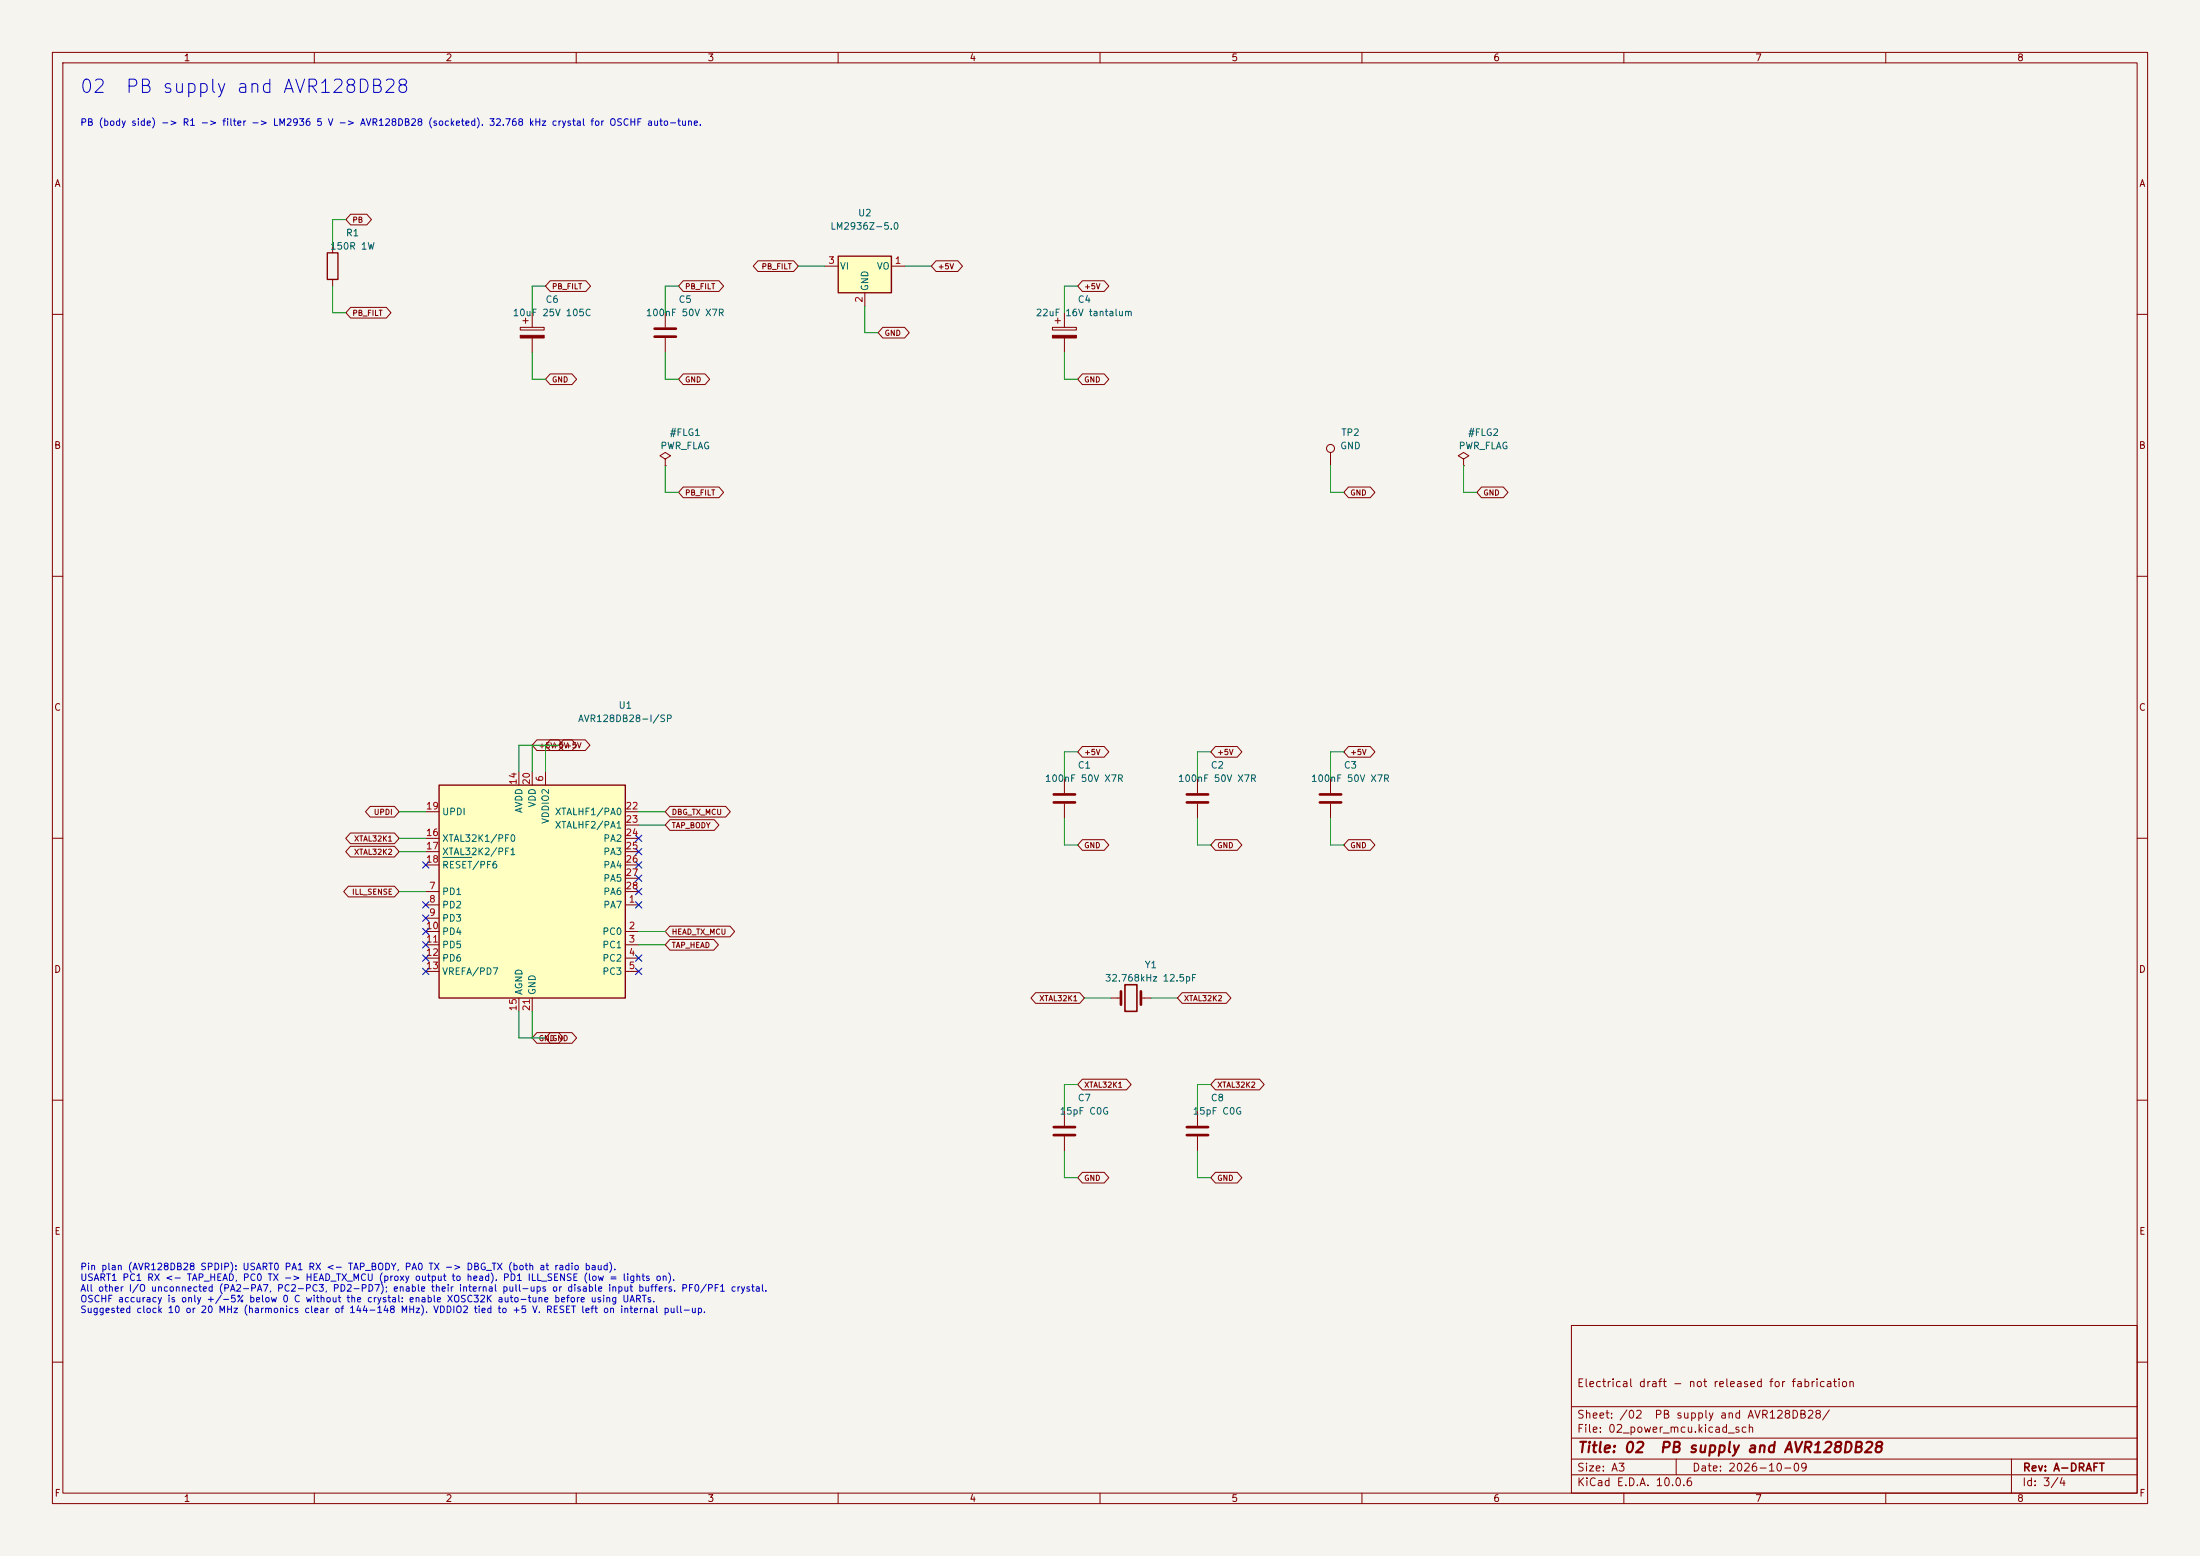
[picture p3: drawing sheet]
(kicad_sch (version 20250114) (generator eeschema) (generator_version "10.0") (paper "A3") (title_block (title "02  PB supply and AVR128DB28") (date "2026-10-09") (rev "A-DRAFT") (comment 1 "Electrical draft - not released for fabrication")) (lib_symbols (symbol "Kenwood_Proxy:Connector_TestPoint" (pin_numbers (hide yes)) (pin_names (offset 0.762) (hide yes)) (exclude_from_sim no) (in_bom yes) (on_board yes) (in_pos_files yes) (duplicate_pin_numbers_are_jumpers no) (property "Reference" "TP" (at 0 6.858 0) (show_name no) (do_not_autoplace no) (effects (font (size 1.27 1.27)))) (property "Value" "TestPoint" (at 0 5.08 0) (show_name no) (do_not_autoplace no) (effects (font (size 1.27 1.27)))) (property "Footprint" "" (at 5.08 0 0) (show_name no) (do_not_autoplace no) (hide yes) (effects (font (size 1.27 1.27)))) (property "Datasheet" "" (at 5.08 0 0) (show_name no) (do_not_autoplace no) (hide yes) (effects (font (size 1.27 1.27)))) (property "Description" "test point" (at 0 0 0) (show_name no) (do_not_autoplace no) (hide yes) (effects (font (size 1.27 1.27)))) (property "ki_keywords" "test point tp" (at 0 0 0) (show_name no) (do_not_autoplace no) (hide yes) (effects (font (size 1.27 1.27)))) (property "ki_fp_filters" "Pin* Test*" (at 0 0 0) (show_name no) (do_not_autoplace no) (hide yes) (effects (font (size 1.27 1.27)))) (symbol "Connector_TestPoint_0_1" (circle (center 0 3.302) (radius 0.762) (stroke (width 0) (type default)) (fill (type none)))) (symbol "Connector_TestPoint_1_1" (pin passive line (at 0 0 90) (length 2.54) (name "1" (effects (font (size 1.27 1.27)))) (number "1" (effects (font (size 1.27 1.27)))))) (embedded_fonts no)) (symbol "Kenwood_Proxy:Device_C" (pin_numbers (hide yes)) (pin_names (offset 0.254)) (exclude_from_sim no) (in_bom yes) (on_board yes) (in_pos_files yes) (duplicate_pin_numbers_are_jumpers no) (property "Reference" "C" (at 0.635 2.54 0) (show_name no) (do_not_autoplace no) (effects (font (size 1.27 1.27)) (justify left))) (property "Value" "C" (at 0.635 -2.54 0) (show_name no) (do_not_autoplace no) (effects (font (size 1.27 1.27)) (justify left))) (property "Footprint" "" (at 0.9652 -3.81 0) (show_name no) (do_not_autoplace no) (hide yes) (effects (font (size 1.27 1.27)))) (property "Datasheet" "" (at 0 0 0) (show_name no) (do_not_autoplace no) (hide yes) (effects (font (size 1.27 1.27)))) (property "Description" "Unpolarized capacitor" (at 0 0 0) (show_name no) (do_not_autoplace no) (hide yes) (effects (font (size 1.27 1.27)))) (property "ki_keywords" "cap capacitor" (at 0 0 0) (show_name no) (do_not_autoplace no) (hide yes) (effects (font (size 1.27 1.27)))) (property "ki_fp_filters" "C_*" (at 0 0 0) (show_name no) (do_not_autoplace no) (hide yes) (effects (font (size 1.27 1.27)))) (symbol "Device_C_0_1" (polyline (pts (xy -2.032 0.762) (xy 2.032 0.762)) (stroke (width 0.508) (type default)) (fill (type none))) (polyline (pts (xy -2.032 -0.762) (xy 2.032 -0.762)) (stroke (width 0.508) (type default)) (fill (type none)))) (symbol "Device_C_1_1" (pin passive line (at 0 3.81 270) (length 2.794) (name "" (effects (font (size 1.27 1.27)))) (number "1" (effects (font (size 1.27 1.27))))) (pin passive line (at 0 -3.81 90) (length 2.794) (name "" (effects (font (size 1.27 1.27)))) (number "2" (effects (font (size 1.27 1.27)))))) (embedded_fonts no)) (symbol "Kenwood_Proxy:Device_C_Polarized" (pin_numbers (hide yes)) (pin_names (offset 0.254)) (exclude_from_sim no) (in_bom yes) (on_board yes) (in_pos_files yes) (duplicate_pin_numbers_are_jumpers no) (property "Reference" "C" (at 0.635 2.54 0) (show_name no) (do_not_autoplace no) (effects (font (size 1.27 1.27)) (justify left))) (property "Value" "C_Polarized" (at 0.635 -2.54 0) (show_name no) (do_not_autoplace no) (effects (font (size 1.27 1.27)) (justify left))) (property "Footprint" "" (at 0.9652 -3.81 0) (show_name no) (do_not_autoplace no) (hide yes) (effects (font (size 1.27 1.27)))) (property "Datasheet" "" (at 0 0 0) (show_name no) (do_not_autoplace no) (hide yes) (effects (font (size 1.27 1.27)))) (property "Description" "Polarized capacitor" (at 0 0 0) (show_name no) (do_not_autoplace no) (hide yes) (effects (font (size 1.27 1.27)))) (property "ki_keywords" "cap capacitor" (at 0 0 0) (show_name no) (do_not_autoplace no) (hide yes) (effects (font (size 1.27 1.27)))) (property "ki_fp_filters" "CP_*" (at 0 0 0) (show_name no) (do_not_autoplace no) (hide yes) (effects (font (size 1.27 1.27)))) (symbol "Device_C_Polarized_0_1" (rectangle (start -2.286 0.508) (end 2.286 1.016) (stroke (width 0) (type default)) (fill (type none))) (polyline (pts (xy -1.778 2.286) (xy -0.762 2.286)) (stroke (width 0) (type default)) (fill (type none))) (polyline (pts (xy -1.27 2.794) (xy -1.27 1.778)) (stroke (width 0) (type default)) (fill (type none))) (rectangle (start 2.286 -0.508) (end -2.286 -1.016) (stroke (width 0) (type default)) (fill (type outline)))) (symbol "Device_C_Polarized_1_1" (pin passive line (at 0 3.81 270) (length 2.794) (name "" (effects (font (size 1.27 1.27)))) (number "1" (effects (font (size 1.27 1.27))))) (pin passive line (at 0 -3.81 90) (length 2.794) (name "" (effects (font (size 1.27 1.27)))) (number "2" (effects (font (size 1.27 1.27)))))) (embedded_fonts no)) (symbol "Kenwood_Proxy:Device_Crystal" (pin_numbers (hide yes)) (pin_names (offset 1.016) (hide yes)) (exclude_from_sim no) (in_bom yes) (on_board yes) (in_pos_files yes) (duplicate_pin_numbers_are_jumpers no) (property "Reference" "Y" (at 0 3.81 0) (show_name no) (do_not_autoplace no) (effects (font (size 1.27 1.27)))) (property "Value" "Crystal" (at 0 -3.81 0) (show_name no) (do_not_autoplace no) (effects (font (size 1.27 1.27)))) (property "Footprint" "" (at 0 0 0) (show_name no) (do_not_autoplace no) (hide yes) (effects (font (size 1.27 1.27)))) (property "Datasheet" "" (at 0 0 0) (show_name no) (do_not_autoplace no) (hide yes) (effects (font (size 1.27 1.27)))) (property "Description" "Two pin crystal" (at 0 0 0) (show_name no) (do_not_autoplace no) (hide yes) (effects (font (size 1.27 1.27)))) (property "ki_keywords" "quartz ceramic resonator oscillator" (at 0 0 0) (show_name no) (do_not_autoplace no) (hide yes) (effects (font (size 1.27 1.27)))) (property "ki_fp_filters" "Crystal*" (at 0 0 0) (show_name no) (do_not_autoplace no) (hide yes) (effects (font (size 1.27 1.27)))) (symbol "Device_Crystal_0_1" (polyline (pts (xy -2.54 0) (xy -1.905 0)) (stroke (width 0) (type default)) (fill (type none))) (polyline (pts (xy -1.905 -1.27) (xy -1.905 1.27)) (stroke (width 0.508) (type default)) (fill (type none))) (rectangle (start -1.143 2.54) (end 1.143 -2.54) (stroke (width 0.3048) (type default)) (fill (type none))) (polyline (pts (xy 1.905 -1.27) (xy 1.905 1.27)) (stroke (width 0.508) (type default)) (fill (type none))) (polyline (pts (xy 2.54 0) (xy 1.905 0)) (stroke (width 0) (type default)) (fill (type none)))) (symbol "Device_Crystal_1_1" (pin passive line (at -3.81 0 0) (length 1.27) (name "1" (effects (font (size 1.27 1.27)))) (number "1" (effects (font (size 1.27 1.27))))) (pin passive line (at 3.81 0 180) (length 1.27) (name "2" (effects (font (size 1.27 1.27)))) (number "2" (effects (font (size 1.27 1.27)))))) (embedded_fonts no)) (symbol "Kenwood_Proxy:Device_R" (pin_numbers (hide yes)) (pin_names (offset 0)) (exclude_from_sim no) (in_bom yes) (on_board yes) (in_pos_files yes) (duplicate_pin_numbers_are_jumpers no) (property "Reference" "R" (at 2.032 0 90) (show_name no) (do_not_autoplace no) (effects (font (size 1.27 1.27)))) (property "Value" "R" (at 0 0 90) (show_name no) (do_not_autoplace no) (effects (font (size 1.27 1.27)))) (property "Footprint" "" (at -1.778 0 90) (show_name no) (do_not_autoplace no) (hide yes) (effects (font (size 1.27 1.27)))) (property "Datasheet" "" (at 0 0 0) (show_name no) (do_not_autoplace no) (hide yes) (effects (font (size 1.27 1.27)))) (property "Description" "Resistor" (at 0 0 0) (show_name no) (do_not_autoplace no) (hide yes) (effects (font (size 1.27 1.27)))) (property "ki_keywords" "R res resistor" (at 0 0 0) (show_name no) (do_not_autoplace no) (hide yes) (effects (font (size 1.27 1.27)))) (property "ki_fp_filters" "R_*" (at 0 0 0) (show_name no) (do_not_autoplace no) (hide yes) (effects (font (size 1.27 1.27)))) (symbol "Device_R_0_1" (rectangle (start -1.016 -2.54) (end 1.016 2.54) (stroke (width 0.254) (type default)) (fill (type none)))) (symbol "Device_R_1_1" (pin passive line (at 0 3.81 270) (length 1.27) (name "" (effects (font (size 1.27 1.27)))) (number "1" (effects (font (size 1.27 1.27))))) (pin passive line (at 0 -3.81 90) (length 1.27) (name "" (effects (font (size 1.27 1.27)))) (number "2" (effects (font (size 1.27 1.27)))))) (embedded_fonts no)) (symbol "Kenwood_Proxy:MCU_Microchip_AVR_Dx_AVR128DB28x-xSP" (exclude_from_sim no) (in_bom yes) (on_board yes) (in_pos_files yes) (duplicate_pin_numbers_are_jumpers no) (symbol "MCU_Microchip_AVR_Dx_AVR128DB28x-xSP_0_1" (rectangle (start -17.78 20.32) (end 17.78 -20.32) (stroke (width 0.254) (type default)) (fill (type background)))) (symbol "MCU_Microchip_AVR_Dx_AVR128DB28x-xSP_1_1" (pin bidirectional line (at 20.32 -2.54 180) (length 2.54) (name "PA7" (effects (font (size 1.27 1.27)))) (number "1" (effects (font (size 1.27 1.27))))) (pin bidirectional line (at 20.32 -7.62 180) (length 2.54) (name "PC0" (effects (font (size 1.27 1.27)))) (number "2" (effects (font (size 1.27 1.27))))) (pin bidirectional line (at 20.32 -10.16 180) (length 2.54) (name "PC1" (effects (font (size 1.27 1.27)))) (number "3" (effects (font (size 1.27 1.27))))) (pin bidirectional line (at 20.32 -12.7 180) (length 2.54) (name "PC2" (effects (font (size 1.27 1.27)))) (number "4" (effects (font (size 1.27 1.27))))) (pin bidirectional line (at 20.32 -15.24 180) (length 2.54) (name "PC3" (effects (font (size 1.27 1.27)))) (number "5" (effects (font (size 1.27 1.27))))) (pin power_in line (at 2.54 22.86 270) (length 2.54) (name "VDDIO2" (effects (font (size 1.27 1.27)))) (number "6" (effects (font (size 1.27 1.27))))) (pin bidirectional line (at -20.32 0 0) (length 2.54) (name "PD1" (effects (font (size 1.27 1.27)))) (number "7" (effects (font (size 1.27 1.27))))) (pin bidirectional line (at -20.32 -2.54 0) (length 2.54) (name "PD2" (effects (font (size 1.27 1.27)))) (number "8" (effects (font (size 1.27 1.27))))) (pin bidirectional line (at -20.32 -5.08 0) (length 2.54) (name "PD3" (effects (font (size 1.27 1.27)))) (number "9" (effects (font (size 1.27 1.27))))) (pin bidirectional line (at -20.32 -7.62 0) (length 2.54) (name "PD4" (effects (font (size 1.27 1.27)))) (number "10" (effects (font (size 1.27 1.27))))) (pin bidirectional line (at -20.32 -10.16 0) (length 2.54) (name "PD5" (effects (font (size 1.27 1.27)))) (number "11" (effects (font (size 1.27 1.27))))) (pin bidirectional line (at -20.32 -12.7 0) (length 2.54) (name "PD6" (effects (font (size 1.27 1.27)))) (number "12" (effects (font (size 1.27 1.27))))) (pin bidirectional line (at -20.32 -15.24 0) (length 2.54) (name "VREFA/PD7" (effects (font (size 1.27 1.27)))) (number "13" (effects (font (size 1.27 1.27))))) (pin power_in line (at -2.54 22.86 270) (length 2.54) (name "AVDD" (effects (font (size 1.27 1.27)))) (number "14" (effects (font (size 1.27 1.27))))) (pin power_in line (at -2.54 -22.86 90) (length 2.54) (name "AGND" (effects (font (size 1.27 1.27)))) (number "15" (effects (font (size 1.27 1.27))))) (pin bidirectional line (at -20.32 10.16 0) (length 2.54) (name "XTAL32K1/PF0" (effects (font (size 1.27 1.27)))) (number "16" (effects (font (size 1.27 1.27))))) (pin bidirectional line (at -20.32 7.62 0) (length 2.54) (name "XTAL32K2/PF1" (effects (font (size 1.27 1.27)))) (number "17" (effects (font (size 1.27 1.27))))) (pin bidirectional line (at -20.32 5.08 0) (length 2.54) (name "~{RESET}/PF6" (effects (font (size 1.27 1.27)))) (number "18" (effects (font (size 1.27 1.27))))) (pin input line (at -20.32 15.24 0) (length 2.54) (name "UPDI" (effects (font (size 1.27 1.27)))) (number "19" (effects (font (size 1.27 1.27))))) (pin power_in line (at 0 22.86 270) (length 2.54) (name "VDD" (effects (font (size 1.27 1.27)))) (number "20" (effects (font (size 1.27 1.27))))) (pin power_in line (at 0 -22.86 90) (length 2.54) (name "GND" (effects (font (size 1.27 1.27)))) (number "21" (effects (font (size 1.27 1.27))))) (pin bidirectional line (at 20.32 15.24 180) (length 2.54) (name "XTALHF1/PA0" (effects (font (size 1.27 1.27)))) (number "22" (effects (font (size 1.27 1.27))))) (pin bidirectional line (at 20.32 12.7 180) (length 2.54) (name "XTALHF2/PA1" (effects (font (size 1.27 1.27)))) (number "23" (effects (font (size 1.27 1.27))))) (pin bidirectional line (at 20.32 10.16 180) (length 2.54) (name "PA2" (effects (font (size 1.27 1.27)))) (number "24" (effects (font (size 1.27 1.27))))) (pin bidirectional line (at 20.32 7.62 180) (length 2.54) (name "PA3" (effects (font (size 1.27 1.27)))) (number "25" (effects (font (size 1.27 1.27))))) (pin bidirectional line (at 20.32 5.08 180) (length 2.54) (name "PA4" (effects (font (size 1.27 1.27)))) (number "26" (effects (font (size 1.27 1.27))))) (pin bidirectional line (at 20.32 2.54 180) (length 2.54) (name "PA5" (effects (font (size 1.27 1.27)))) (number "27" (effects (font (size 1.27 1.27))))) (pin bidirectional line (at 20.32 0 180) (length 2.54) (name "PA6" (effects (font (size 1.27 1.27)))) (number "28" (effects (font (size 1.27 1.27)))))) (property "Reference" "U" (at -17.78 21.59 0) (show_name no) (do_not_autoplace no) (effects (font (size 1.27 1.27)) (justify left bottom))) (property "Value" "AVR128DB28x-xSP" (at 2.54 -21.59 0) (show_name no) (do_not_autoplace no) (effects (font (size 1.27 1.27)) (justify left top))) (property "Footprint" "Package_DIP:DIP-28_W7.62mm" (at 0 0 0) (show_name no) (do_not_autoplace no) (hide yes) (effects (font (size 1.27 1.27) (italic yes)))) (property "Datasheet" "https://ww1.microchip.com/downloads/en/DeviceDoc/AVR128DB28-32-48-64-DataSheet-DS40002247A.pdf" (at 0 0 0) (show_name no) (do_not_autoplace no) (hide yes) (effects (font (size 1.27 1.27)))) (property "Description" "24MHz, 128kB Flash, 16kB SRAM, EEPROM with Op Amps and Multi-Voltage I/O, SPDIP-28" (at 0 0 0) (show_name no) (do_not_autoplace no) (hide yes) (effects (font (size 1.27 1.27)))) (property "ki_keywords" "AVR 8bit Microcontroller AVR-DB" (at 0 0 0) (show_name no) (do_not_autoplace no) (hide yes) (effects (font (size 1.27 1.27)))) (property "ki_fp_filters" "DIP*W7.62mm*" (at 0 0 0) (show_name no) (do_not_autoplace no) (hide yes) (effects (font (size 1.27 1.27)))) (embedded_fonts no)) (symbol "Kenwood_Proxy:Regulator_Linear_LM2936-5.0_TO92" (pin_names (offset 0.254)) (exclude_from_sim no) (in_bom yes) (on_board yes) (in_pos_files yes) (duplicate_pin_numbers_are_jumpers no) (symbol "Regulator_Linear_LM2936-5.0_TO92_0_1" (rectangle (start -5.08 -5.08) (end 5.08 1.905) (stroke (width 0.254) (type default)) (fill (type background)))) (symbol "Regulator_Linear_LM2936-5.0_TO92_1_1" (pin power_out line (at 7.62 0 180) (length 2.54) (name "VO" (effects (font (size 1.27 1.27)))) (number "1" (effects (font (size 1.27 1.27))))) (pin power_in line (at 0 -7.62 90) (length 2.54) (name "GND" (effects (font (size 1.27 1.27)))) (number "2" (effects (font (size 1.27 1.27))))) (pin power_in line (at -7.62 0 0) (length 2.54) (name "VI" (effects (font (size 1.27 1.27)))) (number "3" (effects (font (size 1.27 1.27)))))) (property "Reference" "U" (at -3.81 3.175 0) (show_name no) (do_not_autoplace no) (effects (font (size 1.27 1.27)))) (property "Value" "LM2936-5.0_TO92" (at 0 3.175 0) (show_name no) (do_not_autoplace no) (effects (font (size 1.27 1.27)) (justify left))) (property "Footprint" "Package_TO_SOT_THT:TO-92_Inline" (at 0 5.715 0) (show_name no) (do_not_autoplace no) (hide yes) (effects (font (size 1.27 1.27) (italic yes)))) (property "Datasheet" "http://www.ti.com/lit/ds/symlink/lm2936.pdf" (at 0 -1.27 0) (show_name no) (do_not_autoplace no) (hide yes) (effects (font (size 1.27 1.27)))) (property "Description" "50mA Ultra-Low Quiescent Current LDO Voltage Regulator, 5.0V fixed output, TO-92" (at 0 0 0) (show_name no) (do_not_autoplace no) (hide yes) (effects (font (size 1.27 1.27)))) (property "ki_keywords" "linear regulator ldo fixed positive" (at 0 0 0) (show_name no) (do_not_autoplace no) (hide yes) (effects (font (size 1.27 1.27)))) (property "ki_fp_filters" "TO?92*" (at 0 0 0) (show_name no) (do_not_autoplace no) (hide yes) (effects (font (size 1.27 1.27)))) (embedded_fonts no)) (symbol "Kenwood_Proxy:power_PWR_FLAG" (power global) (pin_numbers (hide yes)) (pin_names (offset 0) (hide yes)) (exclude_from_sim no) (in_bom yes) (on_board yes) (in_pos_files yes) (duplicate_pin_numbers_are_jumpers no) (property "Reference" "#FLG" (at 0 1.905 0) (show_name no) (do_not_autoplace no) (hide yes) (effects (font (size 1.27 1.27)))) (property "Value" "PWR_FLAG" (at 0 3.81 0) (show_name no) (do_not_autoplace no) (effects (font (size 1.27 1.27)))) (property "Footprint" "" (at 0 0 0) (show_name no) (do_not_autoplace no) (hide yes) (effects (font (size 1.27 1.27)))) (property "Datasheet" "" (at 0 0 0) (show_name no) (do_not_autoplace no) (hide yes) (effects (font (size 1.27 1.27)))) (property "Description" "Special symbol for telling ERC where power comes from" (at 0 0 0) (show_name no) (do_not_autoplace no) (hide yes) (effects (font (size 1.27 1.27)))) (property "ki_keywords" "flag power" (at 0 0 0) (show_name no) (do_not_autoplace no) (hide yes) (effects (font (size 1.27 1.27)))) (symbol "power_PWR_FLAG_0_0" (pin power_out line (at 0 0 90) (length 0) (name "" (effects (font (size 1.27 1.27)))) (number "1" (effects (font (size 1.27 1.27)))))) (symbol "power_PWR_FLAG_0_1" (polyline (pts (xy 0 0) (xy 0 1.27) (xy -1.016 1.905) (xy 0 2.54) (xy 1.016 1.905) (xy 0 1.27)) (stroke (width 0) (type default)) (fill (type none)))) (embedded_fonts no))) (text "02  PB supply and AVR128DB28" (at 15.24 15.24 0) (effects (font (size 2.54 2.54)) (justify left top))) (text "PB (body side) -> R1 -> filter -> LM2936 5 V -> AVR128DB28 (socketed). 32.768 kHz crystal for OSCHF auto-tune." (at 15.24 22.86 0) (effects (font (size 1.27 1.27)) (justify left top))) (wire (pts (xy 63.5 46.99) (xy 63.5 41.91)) (stroke (width 0) (type default))) (wire (pts (xy 63.5 41.91) (xy 66.04 41.91)) (stroke (width 0) (type default))) (global_label "PB" (shape bidirectional) (at 66.04 41.91 0) (effects (font (size 1.016 1.016)) (justify left)) (property "Intersheetrefs" "${INTERSHEET_REFS}" (at 66.04 41.91 0) (effects (font (size 1.27 1.27)) (hide yes)))) (wire (pts (xy 63.5 54.61) (xy 63.5 59.69)) (stroke (width 0) (type default))) (wire (pts (xy 63.5 59.69) (xy 66.04 59.69)) (stroke (width 0) (type default))) (global_label "PB_FILT" (shape bidirectional) (at 66.04 59.69 0) (effects (font (size 1.016 1.016)) (justify left)) (property "Intersheetrefs" "${INTERSHEET_REFS}" (at 66.04 59.69 0) (effects (font (size 1.27 1.27)) (hide yes)))) (symbol (lib_id "Kenwood_Proxy:Device_R") (at 63.5 50.8 0) (unit 1) (in_bom yes) (on_board yes) (dnp no) (property "Reference" "R1" (at 67.31 44.449999999999996 0) (effects (font (size 1.27 1.27)))) (property "Value" "150R 1W" (at 67.31 46.989999999999995 0) (effects (font (size 1.27 1.27)))) (property "Footprint" "Resistor_THT:R_Axial_DIN0414_L11.9mm_D4.5mm_P15.24mm_Horizontal" (at 0 0 0) (effects (font (size 1.27 1.27)) (hide yes))) (property "Datasheet" "" (at 0 0 0) (effects (font (size 1.27 1.27)) (hide yes))) (property "MPN" "FMP100JR-52-150R" (at 0 0 0) (effects (font (size 1.27 1.27)) (hide yes))) (property "Manufacturer" "YAGEO" (at 0 0 0) (effects (font (size 1.27 1.27)) (hide yes))) (property "Assembly" "HAND_THT" (at 0 0 0) (effects (font (size 1.27 1.27)) (hide yes))) (property "DesignNote" "5%, 1 W flameproof. Limits PB fault current (~67 mA into a short), RC-isolates MCU noise from PB, and doubles as board-current sense (V/150)" (at 0 0 0) (effects (font (size 1.27 1.27)) (hide yes))) (pin "1") (pin "2")) (wire (pts (xy 101.6 59.69) (xy 101.6 54.61)) (stroke (width 0) (type default))) (wire (pts (xy 101.6 54.61) (xy 104.14 54.61)) (stroke (width 0) (type default))) (global_label "PB_FILT" (shape bidirectional) (at 104.14 54.61 0) (effects (font (size 1.016 1.016)) (justify left)) (property "Intersheetrefs" "${INTERSHEET_REFS}" (at 104.14 54.61 0) (effects (font (size 1.27 1.27)) (hide yes)))) (wire (pts (xy 101.6 67.31) (xy 101.6 72.39)) (stroke (width 0) (type default))) (wire (pts (xy 101.6 72.39) (xy 104.14 72.39)) (stroke (width 0) (type default))) (global_label "GND" (shape bidirectional) (at 104.14 72.39 0) (effects (font (size 1.016 1.016)) (justify left)) (property "Intersheetrefs" "${INTERSHEET_REFS}" (at 104.14 72.39 0) (effects (font (size 1.27 1.27)) (hide yes)))) (symbol (lib_id "Kenwood_Proxy:Device_C_Polarized") (at 101.6 63.5 0) (unit 1) (in_bom yes) (on_board yes) (dnp no) (property "Reference" "C6" (at 105.41 57.15 0) (effects (font (size 1.27 1.27)))) (property "Value" "10uF 25V 105C" (at 105.41 59.69 0) (effects (font (size 1.27 1.27)))) (property "Footprint" "Capacitor_THT:CP_Radial_D5.0mm_P2.00mm" (at 0 0 0) (effects (font (size 1.27 1.27)) (hide yes))) (property "Datasheet" "" (at 0 0 0) (effects (font (size 1.27 1.27)) (hide yes))) (property "MPN" "EEA-FC1E100" (at 0 0 0) (effects (font (size 1.27 1.27)) (hide yes))) (property "Manufacturer" "Panasonic" (at 0 0 0) (effects (font (size 1.27 1.27)) (hide yes))) (property "Assembly" "HAND_THT" (at 0 0 0) (effects (font (size 1.27 1.27)) (hide yes))) (property "DesignNote" "Radial aluminium, 105 C (behind the dash). EEA-FC1E100 is 4x7 mm with 1.5 mm lead pitch: spread the leads slightly into this 5 mm / 2.0 mm footprint. Any 10 uF >=25 V 105 C radial, 4-5 mm dia. 150R x 10uF ~ 106 Hz corner" (at 0 0 0) (effects (font (size 1.27 1.27)) (hide yes))) (pin "1") (pin "2")) (wire (pts (xy 127.0 59.69) (xy 127.0 54.61)) (stroke (width 0) (type default))) (wire (pts (xy 127.0 54.61) (xy 129.54 54.61)) (stroke (width 0) (type default))) (global_label "PB_FILT" (shape bidirectional) (at 129.54 54.61 0) (effects (font (size 1.016 1.016)) (justify left)) (property "Intersheetrefs" "${INTERSHEET_REFS}" (at 129.54 54.61 0) (effects (font (size 1.27 1.27)) (hide yes)))) (wire (pts (xy 127.0 67.31) (xy 127.0 72.39)) (stroke (width 0) (type default))) (wire (pts (xy 127.0 72.39) (xy 129.54 72.39)) (stroke (width 0) (type default))) (global_label "GND" (shape bidirectional) (at 129.54 72.39 0) (effects (font (size 1.016 1.016)) (justify left)) (property "Intersheetrefs" "${INTERSHEET_REFS}" (at 129.54 72.39 0) (effects (font (size 1.27 1.27)) (hide yes)))) (symbol (lib_id "Kenwood_Proxy:Device_C") (at 127.0 63.5 0) (unit 1) (in_bom yes) (on_board yes) (dnp no) (property "Reference" "C5" (at 130.81 57.15 0) (effects (font (size 1.27 1.27)))) (property "Value" "100nF 50V X7R" (at 130.81 59.69 0) (effects (font (size 1.27 1.27)))) (property "Footprint" "Capacitor_THT:C_Disc_D3.8mm_W2.6mm_P2.50mm" (at 0 0 0) (effects (font (size 1.27 1.27)) (hide yes))) (property "Datasheet" "" (at 0 0 0) (effects (font (size 1.27 1.27)) (hide yes))) (property "MPN" "C320C104K5R5TA" (at 0 0 0) (effects (font (size 1.27 1.27)) (hide yes))) (property "Manufacturer" "KEMET" (at 0 0 0) (effects (font (size 1.27 1.27)) (hide yes))) (property "Assembly" "HAND_THT" (at 0 0 0) (effects (font (size 1.27 1.27)) (hide yes))) (property "DesignNote" "" (at 0 0 0) (effects (font (size 1.27 1.27)) (hide yes))) (pin "1") (pin "2")) (wire (pts (xy 172.72 50.8) (xy 177.8 50.8)) (stroke (width 0) (type default))) (global_label "+5V" (shape bidirectional) (at 177.8 50.8 0) (effects (font (size 1.016 1.016)) (justify left)) (property "Intersheetrefs" "${INTERSHEET_REFS}" (at 177.8 50.8 0) (effects (font (size 1.27 1.27)) (hide yes)))) (wire (pts (xy 165.1 58.42) (xy 165.1 63.5)) (stroke (width 0) (type default))) (wire (pts (xy 165.1 63.5) (xy 167.64 63.5)) (stroke (width 0) (type default))) (global_label "GND" (shape bidirectional) (at 167.64 63.5 0) (effects (font (size 1.016 1.016)) (justify left)) (property "Intersheetrefs" "${INTERSHEET_REFS}" (at 167.64 63.5 0) (effects (font (size 1.27 1.27)) (hide yes)))) (wire (pts (xy 157.48 50.8) (xy 152.4 50.8)) (stroke (width 0) (type default))) (global_label "PB_FILT" (shape bidirectional) (at 152.4 50.8 180) (effects (font (size 1.016 1.016)) (justify right)) (property "Intersheetrefs" "${INTERSHEET_REFS}" (at 152.4 50.8 0) (effects (font (size 1.27 1.27)) (hide yes)))) (symbol (lib_id "Kenwood_Proxy:Regulator_Linear_LM2936-5.0_TO92") (at 165.1 50.8 0) (unit 1) (in_bom yes) (on_board yes) (dnp no) (property "Reference" "U2" (at 165.1 40.64 0) (effects (font (size 1.27 1.27)))) (property "Value" "LM2936Z-5.0" (at 165.1 43.18 0) (effects (font (size 1.27 1.27)))) (property "Footprint" "Package_TO_SOT_THT:TO-92_Inline_Wide" (at 0 0 0) (effects (font (size 1.27 1.27)) (hide yes))) (property "Datasheet" "http://www.ti.com/lit/ds/symlink/lm2936.pdf" (at 0 0 0) (effects (font (size 1.27 1.27)) (hide yes))) (property "MPN" "LM2936Z-5.0/NOPB" (at 0 0 0) (effects (font (size 1.27 1.27)) (hide yes))) (property "Manufacturer" "Texas Instruments" (at 0 0 0) (effects (font (size 1.27 1.27)) (hide yes))) (property "Assembly" "HAND_THT" (at 0 0 0) (effects (font (size 1.27 1.27)) (hide yes))) (property "DesignNote" "TO-92 1=OUT 2=GND 3=IN. 40 V operating, 15 uA Iq. COUT >= 10 uF with 0.3-8 ohm ESR. Drop-in alt (same pinout): Diodes AP7381-50V-A" (at 0 0 0) (effects (font (size 1.27 1.27)) (hide yes))) (pin "1") (pin "2") (pin "3")) (wire (pts (xy 203.2 59.69) (xy 203.2 54.61)) (stroke (width 0) (type default))) (wire (pts (xy 203.2 54.61) (xy 205.74 54.61)) (stroke (width 0) (type default))) (global_label "+5V" (shape bidirectional) (at 205.74 54.61 0) (effects (font (size 1.016 1.016)) (justify left)) (property "Intersheetrefs" "${INTERSHEET_REFS}" (at 205.74 54.61 0) (effects (font (size 1.27 1.27)) (hide yes)))) (wire (pts (xy 203.2 67.31) (xy 203.2 72.39)) (stroke (width 0) (type default))) (wire (pts (xy 203.2 72.39) (xy 205.74 72.39)) (stroke (width 0) (type default))) (global_label "GND" (shape bidirectional) (at 205.74 72.39 0) (effects (font (size 1.016 1.016)) (justify left)) (property "Intersheetrefs" "${INTERSHEET_REFS}" (at 205.74 72.39 0) (effects (font (size 1.27 1.27)) (hide yes)))) (symbol (lib_id "Kenwood_Proxy:Device_C_Polarized") (at 203.2 63.5 0) (unit 1) (in_bom yes) (on_board yes) (dnp no) (property "Reference" "C4" (at 207.01 57.15 0) (effects (font (size 1.27 1.27)))) (property "Value" "22uF 16V tantalum" (at 207.01 59.69 0) (effects (font (size 1.27 1.27)))) (property "Footprint" "Capacitor_THT:CP_Radial_Tantal_D6.0mm_P2.50mm" (at 0 0 0) (effects (font (size 1.27 1.27)) (hide yes))) (property "Datasheet" "" (at 0 0 0) (effects (font (size 1.27 1.27)) (hide yes))) (property "MPN" "T350F226K016AT" (at 0 0 0) (effects (font (size 1.27 1.27)) (hide yes))) (property "Manufacturer" "KEMET" (at 0 0 0) (effects (font (size 1.27 1.27)) (hide yes))) (property "Assembly" "HAND_THT" (at 0 0 0) (effects (font (size 1.27 1.27)) (hide yes))) (property "DesignNote" "Dipped tantalum, 6.0 mm dia, 2.54 mm pitch; ESR within LM2936 0.3-8 ohm stability window (also fine for alt U2 AP7381-50V-A)" (at 0 0 0) (effects (font (size 1.27 1.27)) (hide yes))) (pin "1") (pin "2")) (wire (pts (xy 254.0 88.9) (xy 254.0 93.98)) (stroke (width 0) (type default))) (wire (pts (xy 254.0 93.98) (xy 256.54 93.98)) (stroke (width 0) (type default))) (global_label "GND" (shape bidirectional) (at 256.54 93.98 0) (effects (font (size 1.016 1.016)) (justify left)) (property "Intersheetrefs" "${INTERSHEET_REFS}" (at 256.54 93.98 0) (effects (font (size 1.27 1.27)) (hide yes)))) (symbol (lib_id "Kenwood_Proxy:Connector_TestPoint") (at 254.0 88.9 0) (unit 1) (in_bom no) (on_board yes) (dnp no) (property "Reference" "TP2" (at 257.81 82.55000000000001 0) (effects (font (size 1.27 1.27)))) (property "Value" "GND" (at 257.81 85.09 0) (effects (font (size 1.27 1.27)))) (property "Footprint" "TestPoint:TestPoint_THTPad_D2.0mm_Drill1.0mm" (at 0 0 0) (effects (font (size 1.27 1.27)) (hide yes))) (property "Datasheet" "" (at 0 0 0) (effects (font (size 1.27 1.27)) (hide yes))) (property "MPN" "" (at 0 0 0) (effects (font (size 1.27 1.27)) (hide yes))) (property "Manufacturer" "" (at 0 0 0) (effects (font (size 1.27 1.27)) (hide yes))) (property "Assembly" "PCB_FEATURE" (at 0 0 0) (effects (font (size 1.27 1.27)) (hide yes))) (property "DesignNote" "Bare plated test pad (2.0 mm, 1.0 mm hole): probe, hook or solder a wire. No purchased part" (at 0 0 0) (effects (font (size 1.27 1.27)) (hide yes))) (pin "1")) (wire (pts (xy 127.0 88.9) (xy 127.0 93.98)) (stroke (width 0) (type default))) (wire (pts (xy 127.0 93.98) (xy 129.54 93.98)) (stroke (width 0) (type default))) (global_label "PB_FILT" (shape bidirectional) (at 129.54 93.98 0) (effects (font (size 1.016 1.016)) (justify left)) (property "Intersheetrefs" "${INTERSHEET_REFS}" (at 129.54 93.98 0) (effects (font (size 1.27 1.27)) (hide yes)))) (symbol (lib_id "Kenwood_Proxy:power_PWR_FLAG") (at 127.0 88.9 0) (unit 1) (in_bom no) (on_board no) (dnp no) (property "Reference" "#FLG1" (at 130.81 82.55000000000001 0) (effects (font (size 1.27 1.27)))) (property "Value" "PWR_FLAG" (at 130.81 85.09 0) (effects (font (size 1.27 1.27)))) (property "Footprint" "" (at 0 0 0) (effects (font (size 1.27 1.27)) (hide yes))) (property "Datasheet" "" (at 0 0 0) (effects (font (size 1.27 1.27)) (hide yes))) (property "MPN" "" (at 0 0 0) (effects (font (size 1.27 1.27)) (hide yes))) (property "Manufacturer" "" (at 0 0 0) (effects (font (size 1.27 1.27)) (hide yes))) (property "Assembly" "NONE" (at 0 0 0) (effects (font (size 1.27 1.27)) (hide yes))) (property "DesignNote" "" (at 0 0 0) (effects (font (size 1.27 1.27)) (hide yes))) (pin "1")) (wire (pts (xy 279.4 88.9) (xy 279.4 93.98)) (stroke (width 0) (type default))) (wire (pts (xy 279.4 93.98) (xy 281.94 93.98)) (stroke (width 0) (type default))) (global_label "GND" (shape bidirectional) (at 281.94 93.98 0) (effects (font (size 1.016 1.016)) (justify left)) (property "Intersheetrefs" "${INTERSHEET_REFS}" (at 281.94 93.98 0) (effects (font (size 1.27 1.27)) (hide yes)))) (symbol (lib_id "Kenwood_Proxy:power_PWR_FLAG") (at 279.4 88.9 0) (unit 1) (in_bom no) (on_board no) (dnp no) (property "Reference" "#FLG2" (at 283.21 82.55000000000001 0) (effects (font (size 1.27 1.27)))) (property "Value" "PWR_FLAG" (at 283.21 85.09 0) (effects (font (size 1.27 1.27)))) (property "Footprint" "" (at 0 0 0) (effects (font (size 1.27 1.27)) (hide yes))) (property "Datasheet" "" (at 0 0 0) (effects (font (size 1.27 1.27)) (hide yes))) (property "MPN" "" (at 0 0 0) (effects (font (size 1.27 1.27)) (hide yes))) (property "Manufacturer" "" (at 0 0 0) (effects (font (size 1.27 1.27)) (hide yes))) (property "Assembly" "NONE" (at 0 0 0) (effects (font (size 1.27 1.27)) (hide yes))) (property "DesignNote" "" (at 0 0 0) (effects (font (size 1.27 1.27)) (hide yes))) (pin "1")) (no_connect (at 121.92 172.72)) (wire (pts (xy 121.92 177.8) (xy 127.0 177.8)) (stroke (width 0) (type default))) (global_label "HEAD_TX_MCU" (shape bidirectional) (at 127.0 177.8 0) (effects (font (size 1.016 1.016)) (justify left)) (property "Intersheetrefs" "${INTERSHEET_REFS}" (at 127.0 177.8 0) (effects (font (size 1.27 1.27)) (hide yes)))) (wire (pts (xy 121.92 180.34) (xy 127.0 180.34)) (stroke (width 0) (type default))) (global_label "TAP_HEAD" (shape bidirectional) (at 127.0 180.34 0) (effects (font (size 1.016 1.016)) (justify left)) (property "Intersheetrefs" "${INTERSHEET_REFS}" (at 127.0 180.34 0) (effects (font (size 1.27 1.27)) (hide yes)))) (no_connect (at 121.92 182.88)) (no_connect (at 121.92 185.42)) (wire (pts (xy 104.14 147.32) (xy 104.14 142.24)) (stroke (width 0) (type default))) (wire (pts (xy 104.14 142.24) (xy 106.68 142.24)) (stroke (width 0) (type default))) (global_label "+5V" (shape bidirectional) (at 106.68 142.24 0) (effects (font (size 1.016 1.016)) (justify left)) (property "Intersheetrefs" "${INTERSHEET_REFS}" (at 106.68 142.24 0) (effects (font (size 1.27 1.27)) (hide yes)))) (wire (pts (xy 81.28 170.18) (xy 76.2 170.18)) (stroke (width 0) (type default))) (global_label "ILL_SENSE" (shape bidirectional) (at 76.2 170.18 180) (effects (font (size 1.016 1.016)) (justify right)) (property "Intersheetrefs" "${INTERSHEET_REFS}" (at 76.2 170.18 0) (effects (font (size 1.27 1.27)) (hide yes)))) (no_connect (at 81.28 172.72)) (no_connect (at 81.28 175.26)) (no_connect (at 81.28 177.8)) (no_connect (at 81.28 180.34)) (no_connect (at 81.28 182.88)) (no_connect (at 81.28 185.42)) (wire (pts (xy 99.06 147.32) (xy 99.06 142.24)) (stroke (width 0) (type default))) (wire (pts (xy 99.06 142.24) (xy 101.6 142.24)) (stroke (width 0) (type default))) (global_label "+5V" (shape bidirectional) (at 101.6 142.24 0) (effects (font (size 1.016 1.016)) (justify left)) (property "Intersheetrefs" "${INTERSHEET_REFS}" (at 101.6 142.24 0) (effects (font (size 1.27 1.27)) (hide yes)))) (wire (pts (xy 99.06 193.04) (xy 99.06 198.12)) (stroke (width 0) (type default))) (wire (pts (xy 99.06 198.12) (xy 101.6 198.12)) (stroke (width 0) (type default))) (global_label "GND" (shape bidirectional) (at 101.6 198.12 0) (effects (font (size 1.016 1.016)) (justify left)) (property "Intersheetrefs" "${INTERSHEET_REFS}" (at 101.6 198.12 0) (effects (font (size 1.27 1.27)) (hide yes)))) (wire (pts (xy 81.28 160.02) (xy 76.2 160.02)) (stroke (width 0) (type default))) (global_label "XTAL32K1" (shape bidirectional) (at 76.2 160.02 180) (effects (font (size 1.016 1.016)) (justify right)) (property "Intersheetrefs" "${INTERSHEET_REFS}" (at 76.2 160.02 0) (effects (font (size 1.27 1.27)) (hide yes)))) (wire (pts (xy 81.28 162.56) (xy 76.2 162.56)) (stroke (width 0) (type default))) (global_label "XTAL32K2" (shape bidirectional) (at 76.2 162.56 180) (effects (font (size 1.016 1.016)) (justify right)) (property "Intersheetrefs" "${INTERSHEET_REFS}" (at 76.2 162.56 0) (effects (font (size 1.27 1.27)) (hide yes)))) (no_connect (at 81.28 165.1)) (wire (pts (xy 81.28 154.94) (xy 76.2 154.94)) (stroke (width 0) (type default))) (global_label "UPDI" (shape bidirectional) (at 76.2 154.94 180) (effects (font (size 1.016 1.016)) (justify right)) (property "Intersheetrefs" "${INTERSHEET_REFS}" (at 76.2 154.94 0) (effects (font (size 1.27 1.27)) (hide yes)))) (wire (pts (xy 101.6 147.32) (xy 101.6 142.24)) (stroke (width 0) (type default))) (wire (pts (xy 101.6 142.24) (xy 104.14 142.24)) (stroke (width 0) (type default))) (global_label "+5V" (shape bidirectional) (at 104.14 142.24 0) (effects (font (size 1.016 1.016)) (justify left)) (property "Intersheetrefs" "${INTERSHEET_REFS}" (at 104.14 142.24 0) (effects (font (size 1.27 1.27)) (hide yes)))) (wire (pts (xy 101.6 193.04) (xy 101.6 198.12)) (stroke (width 0) (type default))) (wire (pts (xy 101.6 198.12) (xy 104.14 198.12)) (stroke (width 0) (type default))) (global_label "GND" (shape bidirectional) (at 104.14 198.12 0) (effects (font (size 1.016 1.016)) (justify left)) (property "Intersheetrefs" "${INTERSHEET_REFS}" (at 104.14 198.12 0) (effects (font (size 1.27 1.27)) (hide yes)))) (wire (pts (xy 121.92 154.94) (xy 127.0 154.94)) (stroke (width 0) (type default))) (global_label "DBG_TX_MCU" (shape bidirectional) (at 127.0 154.94 0) (effects (font (size 1.016 1.016)) (justify left)) (property "Intersheetrefs" "${INTERSHEET_REFS}" (at 127.0 154.94 0) (effects (font (size 1.27 1.27)) (hide yes)))) (wire (pts (xy 121.92 157.48) (xy 127.0 157.48)) (stroke (width 0) (type default))) (global_label "TAP_BODY" (shape bidirectional) (at 127.0 157.48 0) (effects (font (size 1.016 1.016)) (justify left)) (property "Intersheetrefs" "${INTERSHEET_REFS}" (at 127.0 157.48 0) (effects (font (size 1.27 1.27)) (hide yes)))) (no_connect (at 121.92 160.02)) (no_connect (at 121.92 162.56)) (no_connect (at 121.92 165.1)) (no_connect (at 121.92 167.64)) (no_connect (at 121.92 170.18)) (symbol (lib_id "Kenwood_Proxy:MCU_Microchip_AVR_Dx_AVR128DB28x-xSP") (at 101.6 170.18 0) (unit 1) (in_bom yes) (on_board yes) (dnp no) (property "Reference" "U1" (at 119.38 134.62 0) (effects (font (size 1.27 1.27)))) (property "Value" "AVR128DB28-I/SP" (at 119.38 137.16 0) (effects (font (size 1.27 1.27)))) (property "Footprint" "Package_DIP:DIP-28_W7.62mm_Socket" (at 0 0 0) (effects (font (size 1.27 1.27)) (hide yes))) (property "Datasheet" "https://ww1.microchip.com/downloads/en/DeviceDoc/AVR128DB28-32-48-64-DataSheet-DS40002247A.pdf" (at 0 0 0) (effects (font (size 1.27 1.27)) (hide yes))) (property "MPN" "AVR128DB28-I/SP" (at 0 0 0) (effects (font (size 1.27 1.27)) (hide yes))) (property "Manufacturer" "Microchip" (at 0 0 0) (effects (font (size 1.27 1.27)) (hide yes))) (property "Assembly" "HAND_THT" (at 0 0 0) (effects (font (size 1.27 1.27)) (hide yes))) (property "DesignNote" "Socketed SPDIP-28. 5 V, internal OSCHF auto-tuned to XOSC32K" (at 0 0 0) (effects (font (size 1.27 1.27)) (hide yes))) (pin "1") (pin "2") (pin "3") (pin "4") (pin "5") (pin "6") (pin "7") (pin "8") (pin "9") (pin "10") (pin "11") (pin "12") (pin "13") (pin "14") (pin "15") (pin "16") (pin "17") (pin "18") (pin "19") (pin "20") (pin "21") (pin "22") (pin "23") (pin "24") (pin "25") (pin "26") (pin "27") (pin "28")) (wire (pts (xy 203.2 148.59) (xy 203.2 143.51)) (stroke (width 0) (type default))) (wire (pts (xy 203.2 143.51) (xy 205.74 143.51)) (stroke (width 0) (type default))) (global_label "+5V" (shape bidirectional) (at 205.74 143.51 0) (effects (font (size 1.016 1.016)) (justify left)) (property "Intersheetrefs" "${INTERSHEET_REFS}" (at 205.74 143.51 0) (effects (font (size 1.27 1.27)) (hide yes)))) (wire (pts (xy 203.2 156.21) (xy 203.2 161.29)) (stroke (width 0) (type default))) (wire (pts (xy 203.2 161.29) (xy 205.74 161.29)) (stroke (width 0) (type default))) (global_label "GND" (shape bidirectional) (at 205.74 161.29 0) (effects (font (size 1.016 1.016)) (justify left)) (property "Intersheetrefs" "${INTERSHEET_REFS}" (at 205.74 161.29 0) (effects (font (size 1.27 1.27)) (hide yes)))) (symbol (lib_id "Kenwood_Proxy:Device_C") (at 203.2 152.4 0) (unit 1) (in_bom yes) (on_board yes) (dnp no) (property "Reference" "C1" (at 207.01 146.05 0) (effects (font (size 1.27 1.27)))) (property "Value" "100nF 50V X7R" (at 207.01 148.59 0) (effects (font (size 1.27 1.27)))) (property "Footprint" "Capacitor_THT:C_Disc_D3.8mm_W2.6mm_P2.50mm" (at 0 0 0) (effects (font (size 1.27 1.27)) (hide yes))) (property "Datasheet" "" (at 0 0 0) (effects (font (size 1.27 1.27)) (hide yes))) (property "MPN" "C320C104K5R5TA" (at 0 0 0) (effects (font (size 1.27 1.27)) (hide yes))) (property "Manufacturer" "KEMET" (at 0 0 0) (effects (font (size 1.27 1.27)) (hide yes))) (property "Assembly" "HAND_THT" (at 0 0 0) (effects (font (size 1.27 1.27)) (hide yes))) (property "DesignNote" "Decoupling at U1 VDD pin 20" (at 0 0 0) (effects (font (size 1.27 1.27)) (hide yes))) (pin "1") (pin "2")) (wire (pts (xy 228.6 148.59) (xy 228.6 143.51)) (stroke (width 0) (type default))) (wire (pts (xy 228.6 143.51) (xy 231.14 143.51)) (stroke (width 0) (type default))) (global_label "+5V" (shape bidirectional) (at 231.14 143.51 0) (effects (font (size 1.016 1.016)) (justify left)) (property "Intersheetrefs" "${INTERSHEET_REFS}" (at 231.14 143.51 0) (effects (font (size 1.27 1.27)) (hide yes)))) (wire (pts (xy 228.6 156.21) (xy 228.6 161.29)) (stroke (width 0) (type default))) (wire (pts (xy 228.6 161.29) (xy 231.14 161.29)) (stroke (width 0) (type default))) (global_label "GND" (shape bidirectional) (at 231.14 161.29 0) (effects (font (size 1.016 1.016)) (justify left)) (property "Intersheetrefs" "${INTERSHEET_REFS}" (at 231.14 161.29 0) (effects (font (size 1.27 1.27)) (hide yes)))) (symbol (lib_id "Kenwood_Proxy:Device_C") (at 228.6 152.4 0) (unit 1) (in_bom yes) (on_board yes) (dnp no) (property "Reference" "C2" (at 232.41 146.05 0) (effects (font (size 1.27 1.27)))) (property "Value" "100nF 50V X7R" (at 232.41 148.59 0) (effects (font (size 1.27 1.27)))) (property "Footprint" "Capacitor_THT:C_Disc_D3.8mm_W2.6mm_P2.50mm" (at 0 0 0) (effects (font (size 1.27 1.27)) (hide yes))) (property "Datasheet" "" (at 0 0 0) (effects (font (size 1.27 1.27)) (hide yes))) (property "MPN" "C320C104K5R5TA" (at 0 0 0) (effects (font (size 1.27 1.27)) (hide yes))) (property "Manufacturer" "KEMET" (at 0 0 0) (effects (font (size 1.27 1.27)) (hide yes))) (property "Assembly" "HAND_THT" (at 0 0 0) (effects (font (size 1.27 1.27)) (hide yes))) (property "DesignNote" "Decoupling at U1 AVDD pin 14" (at 0 0 0) (effects (font (size 1.27 1.27)) (hide yes))) (pin "1") (pin "2")) (wire (pts (xy 254.0 148.59) (xy 254.0 143.51)) (stroke (width 0) (type default))) (wire (pts (xy 254.0 143.51) (xy 256.54 143.51)) (stroke (width 0) (type default))) (global_label "+5V" (shape bidirectional) (at 256.54 143.51 0) (effects (font (size 1.016 1.016)) (justify left)) (property "Intersheetrefs" "${INTERSHEET_REFS}" (at 256.54 143.51 0) (effects (font (size 1.27 1.27)) (hide yes)))) (wire (pts (xy 254.0 156.21) (xy 254.0 161.29)) (stroke (width 0) (type default))) (wire (pts (xy 254.0 161.29) (xy 256.54 161.29)) (stroke (width 0) (type default))) (global_label "GND" (shape bidirectional) (at 256.54 161.29 0) (effects (font (size 1.016 1.016)) (justify left)) (property "Intersheetrefs" "${INTERSHEET_REFS}" (at 256.54 161.29 0) (effects (font (size 1.27 1.27)) (hide yes)))) (symbol (lib_id "Kenwood_Proxy:Device_C") (at 254.0 152.4 0) (unit 1) (in_bom yes) (on_board yes) (dnp no) (property "Reference" "C3" (at 257.81 146.05 0) (effects (font (size 1.27 1.27)))) (property "Value" "100nF 50V X7R" (at 257.81 148.59 0) (effects (font (size 1.27 1.27)))) (property "Footprint" "Capacitor_THT:C_Disc_D3.8mm_W2.6mm_P2.50mm" (at 0 0 0) (effects (font (size 1.27 1.27)) (hide yes))) (property "Datasheet" "" (at 0 0 0) (effects (font (size 1.27 1.27)) (hide yes))) (property "MPN" "C320C104K5R5TA" (at 0 0 0) (effects (font (size 1.27 1.27)) (hide yes))) (property "Manufacturer" "KEMET" (at 0 0 0) (effects (font (size 1.27 1.27)) (hide yes))) (property "Assembly" "HAND_THT" (at 0 0 0) (effects (font (size 1.27 1.27)) (hide yes))) (property "DesignNote" "Decoupling at U1 VDDIO2 pin 6" (at 0 0 0) (effects (font (size 1.27 1.27)) (hide yes))) (pin "1") (pin "2")) (wire (pts (xy 212.09 190.5) (xy 207.01 190.5)) (stroke (width 0) (type default))) (global_label "XTAL32K1" (shape bidirectional) (at 207.01 190.5 180) (effects (font (size 1.016 1.016)) (justify right)) (property "Intersheetrefs" "${INTERSHEET_REFS}" (at 207.01 190.5 0) (effects (font (size 1.27 1.27)) (hide yes)))) (wire (pts (xy 219.71 190.5) (xy 224.79 190.5)) (stroke (width 0) (type default))) (global_label "XTAL32K2" (shape bidirectional) (at 224.79 190.5 0) (effects (font (size 1.016 1.016)) (justify left)) (property "Intersheetrefs" "${INTERSHEET_REFS}" (at 224.79 190.5 0) (effects (font (size 1.27 1.27)) (hide yes)))) (symbol (lib_id "Kenwood_Proxy:Device_Crystal") (at 215.9 190.5 0) (unit 1) (in_bom yes) (on_board yes) (dnp no) (property "Reference" "Y1" (at 219.71 184.15 0) (effects (font (size 1.27 1.27)))) (property "Value" "32.768kHz 12.5pF" (at 219.71 186.69 0) (effects (font (size 1.27 1.27)))) (property "Footprint" "Crystal:Crystal_DS26_D2.0mm_L6.0mm_Horizontal" (at 0 0 0) (effects (font (size 1.27 1.27)) (hide yes))) (property "Datasheet" "" (at 0 0 0) (effects (font (size 1.27 1.27)) (hide yes))) (property "MPN" "AB26TRB-32.768KHZ-T" (at 0 0 0) (effects (font (size 1.27 1.27)) (hide yes))) (property "Manufacturer" "Abracon" (at 0 0 0) (effects (font (size 1.27 1.27)) (hide yes))) (property "Assembly" "HAND_THT" (at 0 0 0) (effects (font (size 1.27 1.27)) (hide yes))) (property "DesignNote" "CL 12.5 pF, ESR 50k max (AVR XOSC32K limit 100k). Short traces, ground guard" (at 0 0 0) (effects (font (size 1.27 1.27)) (hide yes))) (pin "1") (pin "2")) (wire (pts (xy 203.2 212.09) (xy 203.2 207.01)) (stroke (width 0) (type default))) (wire (pts (xy 203.2 207.01) (xy 205.74 207.01)) (stroke (width 0) (type default))) (global_label "XTAL32K1" (shape bidirectional) (at 205.74 207.01 0) (effects (font (size 1.016 1.016)) (justify left)) (property "Intersheetrefs" "${INTERSHEET_REFS}" (at 205.74 207.01 0) (effects (font (size 1.27 1.27)) (hide yes)))) (wire (pts (xy 203.2 219.71) (xy 203.2 224.79)) (stroke (width 0) (type default))) (wire (pts (xy 203.2 224.79) (xy 205.74 224.79)) (stroke (width 0) (type default))) (global_label "GND" (shape bidirectional) (at 205.74 224.79 0) (effects (font (size 1.016 1.016)) (justify left)) (property "Intersheetrefs" "${INTERSHEET_REFS}" (at 205.74 224.79 0) (effects (font (size 1.27 1.27)) (hide yes)))) (symbol (lib_id "Kenwood_Proxy:Device_C") (at 203.2 215.9 0) (unit 1) (in_bom yes) (on_board yes) (dnp no) (property "Reference" "C7" (at 207.01 209.55 0) (effects (font (size 1.27 1.27)))) (property "Value" "15pF C0G" (at 207.01 212.09 0) (effects (font (size 1.27 1.27)))) (property "Footprint" "Capacitor_THT:C_Disc_D3.8mm_W2.6mm_P2.50mm" (at 0 0 0) (effects (font (size 1.27 1.27)) (hide yes))) (property "Datasheet" "" (at 0 0 0) (effects (font (size 1.27 1.27)) (hide yes))) (property "MPN" "C315C150J1G5TA" (at 0 0 0) (effects (font (size 1.27 1.27)) (hide yes))) (property "Manufacturer" "KEMET" (at 0 0 0) (effects (font (size 1.27 1.27)) (hide yes))) (property "Assembly" "HAND_THT" (at 0 0 0) (effects (font (size 1.27 1.27)) (hide yes))) (property "DesignNote" "Crystal load, C0G" (at 0 0 0) (effects (font (size 1.27 1.27)) (hide yes))) (pin "1") (pin "2")) (wire (pts (xy 228.6 212.09) (xy 228.6 207.01)) (stroke (width 0) (type default))) (wire (pts (xy 228.6 207.01) (xy 231.14 207.01)) (stroke (width 0) (type default))) (global_label "XTAL32K2" (shape bidirectional) (at 231.14 207.01 0) (effects (font (size 1.016 1.016)) (justify left)) (property "Intersheetrefs" "${INTERSHEET_REFS}" (at 231.14 207.01 0) (effects (font (size 1.27 1.27)) (hide yes)))) (wire (pts (xy 228.6 219.71) (xy 228.6 224.79)) (stroke (width 0) (type default))) (wire (pts (xy 228.6 224.79) (xy 231.14 224.79)) (stroke (width 0) (type default))) (global_label "GND" (shape bidirectional) (at 231.14 224.79 0) (effects (font (size 1.016 1.016)) (justify left)) (property "Intersheetrefs" "${INTERSHEET_REFS}" (at 231.14 224.79 0) (effects (font (size 1.27 1.27)) (hide yes)))) (symbol (lib_id "Kenwood_Proxy:Device_C") (at 228.6 215.9 0) (unit 1) (in_bom yes) (on_board yes) (dnp no) (property "Reference" "C8" (at 232.41 209.55 0) (effects (font (size 1.27 1.27)))) (property "Value" "15pF C0G" (at 232.41 212.09 0) (effects (font (size 1.27 1.27)))) (property "Footprint" "Capacitor_THT:C_Disc_D3.8mm_W2.6mm_P2.50mm" (at 0 0 0) (effects (font (size 1.27 1.27)) (hide yes))) (property "Datasheet" "" (at 0 0 0) (effects (font (size 1.27 1.27)) (hide yes))) (property "MPN" "C315C150J1G5TA" (at 0 0 0) (effects (font (size 1.27 1.27)) (hide yes))) (property "Manufacturer" "KEMET" (at 0 0 0) (effects (font (size 1.27 1.27)) (hide yes))) (property "Assembly" "HAND_THT" (at 0 0 0) (effects (font (size 1.27 1.27)) (hide yes))) (property "DesignNote" "Crystal load, C0G" (at 0 0 0) (effects (font (size 1.27 1.27)) (hide yes))) (pin "1") (pin "2")) (text "Pin plan (AVR128DB28 SPDIP): USART0 PA1 RX <- TAP_BODY, PA0 TX -> DBG_TX (both at radio baud).\nUSART1 PC1 RX <- TAP_HEAD, PC0 TX -> HEAD_TX_MCU (proxy output to head). PD1 ILL_SENSE (low = lights on).\nAll other I/O unconnected (PA2-PA7, PC2-PC3, PD2-PD7); enable their internal pull-ups or disable input buffers. PF0/PF1 crystal.\nOSCHF accuracy is only +/-5% below 0 C without the crystal: enable XOSC32K auto-tune before using UARTs.\nSuggested clock 10 or 20 MHz (harmonics clear of 144-148 MHz). VDDIO2 tied to +5 V. RESET left on internal pull-up." (at 15.24 241.3 0) (effects (font (size 1.27 1.27)) (justify left top))) (embedded_fonts no))
